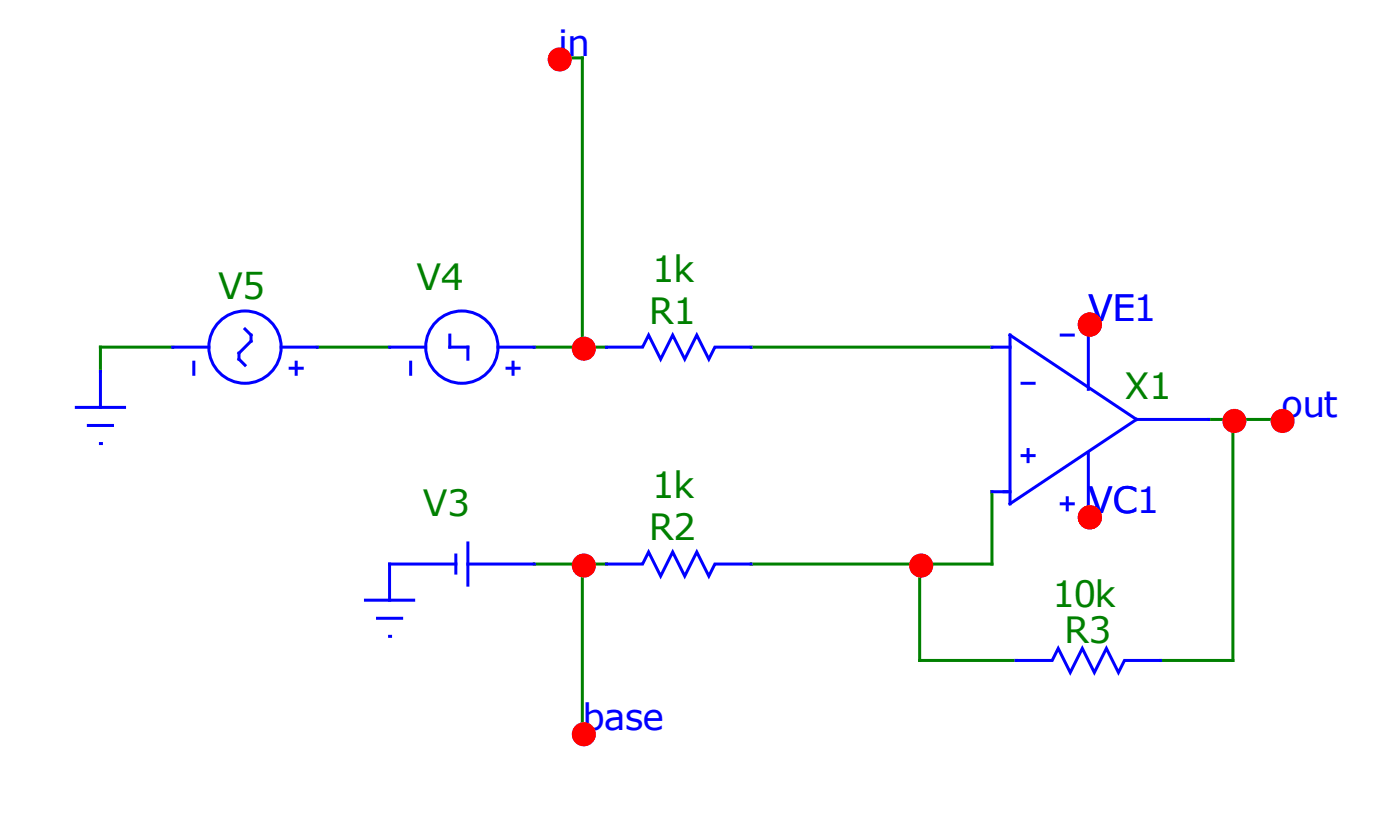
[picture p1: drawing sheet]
<svg xmlns="http://www.w3.org/2000/svg" width="123mm" height="72mm" viewBox="0 0 123 72" stroke-linecap="round" stroke-linejoin="round" font-family="sans-serif">
<path d="M49 5.1h2.2v25.4M15.2 30.5h-6.4v2.1M27.9 30.5h6.3M46.9 30.5h6.4M66 30.5h21.1M106.2 36.8h6.3M108.3 36.8v21.2h-6.3M46.9 49.5h6.4M51.2 49.5v14.9M80.8 49.5v8.5h8.5M87.1 43.2v6.3h-21.1" fill="none" stroke="#008000" stroke-width=".26"/>
<g fill="none" stroke="#00f" stroke-width=".26">
<path d="M6.7 35.8h4.2M7.8 37.4h2.1M8.8 39h.1M8.8 32.6v3.2M15.2 30.5h3.1M17 31.8v1.1M21.5 28.9l.6 .5v.6l-1.1 1v.5l.5 .6M24.7 30.5h3.2M25.5 32.3h1M26 31.8v1.1M34.2 30.5h3.2M36.1 31.8v1.1"/>
<path d="M39.5 29.4v1.1h1.6v1M43.7 30.5h3.2M44.5 32.3h1.1M45.1 31.8v1.1M53.3 30.5h3.1l.6-1.1 1 2.1 1.1-2.1 1.1 2.1 1-2.1 1.1 2.1 .5-1h3.2M87.1 30.5h1.6M88.7 29.4l11.1 7.4-11.1 7.4zM89.8 33.7h1M90.3 39.5v1M93.2 29.4h1.1M95.6 28.4v5.8M95.6 39.7v5.6"/>
<path d="M99.8 36.8h6.4M32.1 52.7h4.2M33.2 54.3h2.1M34.2 55.9h.1M40 49.5h-5.8v3.2M40 48.7v1.6M41.1 49.5h5.8M41.1 47.7v3.7M53.3 49.5h3.1l.6-1 1 2.1 1.1-2.1 1.1 2.1 1-2.1 1.1 2.1 .5-1.1h3.2M87.1 43.2h1.6M89.3 58h3.1l.6-1.1 1 2.2 1.1-2.2 1 2.2 1.1-2.2 1.1 2.2 .5-1.1h3.2M89.8 40h1"/>
<path d="M93.2 44.2h1.1M93.8 43.7v1.1"/>
<circle cx="21.5" cy="30.5" r="3.2"/>
<circle cx="40.6" cy="30.5" r="3.2"/>
</g>
<g fill="#f00" stroke="#f00" stroke-width=".26">
<circle cx="51.3" cy="30.6" r=".93"/>
<circle cx="108.4" cy="37" r=".93"/>
<circle cx="51.3" cy="49.7" r=".93"/>
<circle cx="80.9" cy="49.7" r=".93"/>
<circle cx="95.7" cy="45.4" r=".93"/>
<circle cx="95.7" cy="28.5" r=".93"/>
<circle cx="49.2" cy="5.2" r=".93"/>
<circle cx="51.3" cy="64.5" r=".93"/>
<circle cx="112.7" cy="37" r=".93"/>
</g>
<g font-size="3.2" fill="#00f">
<text x="49" y="4.9">in</text>
<text x="95.6" y="28.2">VE</text>
<text x="95.6" y="28.2">VE1</text>
<text x="112.5" y="36.6">out</text>
<text x="95.6" y="45.1">VC</text>
<text x="95.6" y="45.1">VC1</text>
<text x="51.2" y="64.1">base</text>
</g>
<g font-size="3.2" fill="#008000">
<text x="19.2" y="26.3">V5</text>
<text x="36.6" y="25.5">V4</text>
<text x="57" y="28.4">R1</text>
<text x="57.3" y="24.7">1k</text>
<text x="98.8" y="35">X1</text>
<text x="37.1" y="45.3">V3</text>
<text x="57" y="47.5">R2</text>
<text x="57.3" y="43.8">1k</text>
<text x="92.4" y="53.3">10k</text>
<text x="93.5" y="56.5">R3</text>
</g>
</svg>
